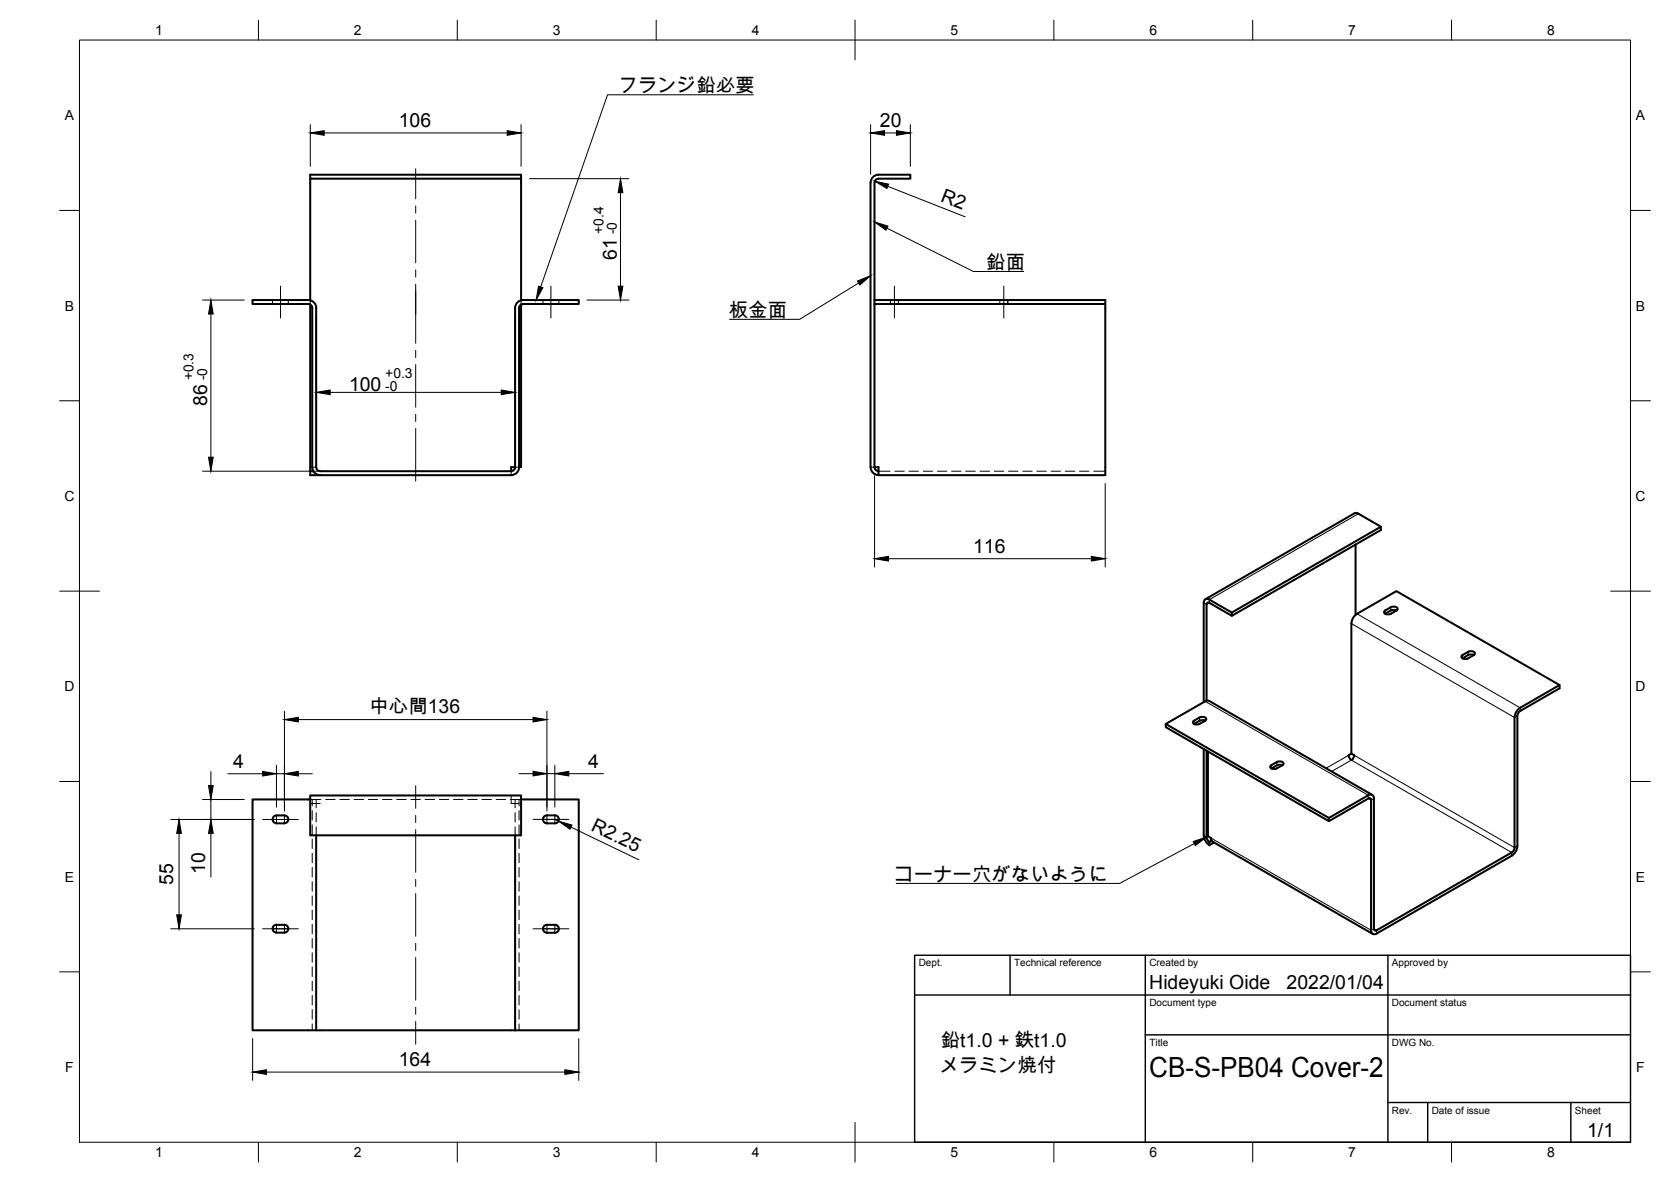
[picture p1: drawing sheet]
<svg xmlns="http://www.w3.org/2000/svg" width="420mm" height="297mm" viewBox="0 0 420 297" stroke-linecap="round" stroke-linejoin="round" font-family="sans-serif">
<g fill="none" stroke="#000" stroke-width=".51">
<path d="M78 44.9v30.6M131 44.9v-1h-53v1h53v30.6M78 76.5v41.9M78.5 77.4v40M78.5 77.4a1.01 1.01 0 0 0-1-1h-14v-1h14a2 2 0 0 1 2 2M79.5 77.4v40M129.5 77.4v40h-1v1h-48M129.5 77.4a2 2 0 0 1 2-2h14v1h-14a1.01 1.01 0 0 0-1 1M131 76.5v40.9h-.5v-40M219.9 75.4v-29.5a1.01 1.01 0 0 1 1-1h8v-1h-8a2 2 0 0 0-2 2v71.5M219.9 75.4h58v1h-58zM219.9 76.4v41h1v2h57v-43"/>
<path d="M78.5 117.4a2 2 0 0 0 2 2M78.8 118.4h-.8v1h50.5M79.5 117.4a1.01 1.01 0 0 0 1 1M129.5 117.4a1.01 1.01 0 0 1-1 1M130.5 117.4a2 2 0 0 1-2 2M218.9 117.4a2 2 0 0 0 2 2M219.9 117.4a1.01 1.01 0 0 0 1 1M340.8 136.8v17.7M347.2 132.4l-37.5 21.5M303.1 150.6l37.5-21.6 .4-.1 .6 .2 5.6 3.3v.8l-37.5 21.6M304.1 150.7l5.6 3.2v.9l-5.6-3.3M304.1 150.7a.86 .86 0 0 0-1-.1 .86 .86 0 0 0-.4 .9v24.9"/>
<path d="M304.1 151.5l-.5-.1-.2 .5v24.2M339.8 156.7v32.7M339.8 156.7l.4-1.4 .8-1 10.1-5.7 41 23.6v.8l-9.9 5.7-.6 .8-.1 33.1M351.1 153.4l-1.4 .8-.7 .2a.73 .73 0 0 1-.9-.8l.2-.2M351.1 153.4l-.3-.1a2.85 2.85 0 0 0-2.5 .9M351.1 153.4l.3-.4a1.2 1.2 0 0 0-1.7-.4l-1.4 .8M303 176.2l-9.9 5.7 41 23.7 10.4-5.9a.83 .83 0 0 1 1 1v32.7M303.4 176.1l-.4 .1M303.4 176.1h.6M304 176.1l41 23.7M370.6 164.6l-.4-.1a2.81 2.81 0 0 0-2.5 .9M370.6 164.6l-1.5 .8"/>
<path d="M370.6 164.6l.3-.4a1.2 1.2 0 0 0-1.8-.4l-1.4 .8-.2 .4a1.2 1.2 0 0 0 1.7 .4M382.2 177.9l-1 1-.4 1.4v32.7M392.1 172.2l-9.9 5.7M78 199.9h53v10h-53zM293.1 181.9v.8l41 23.7v-.8M301.6 180.3l-1.4 .8-.3 .4a1.18 1.18 0 0 0 1.7 .4l1.4-.8M301.6 181.1l-1.4 .8M301.6 180.3l.7-.2a.71 .71 0 0 1 .9 .8l-.2 .2M302.7 188.2v21.7l.4 1.4 1 1.1M302.7 181v.3M303 181.1l-.7-.1-.7 .1M303.4 188.6v21.7l.2 .7 .5 .6"/>
<path d="M303.7 188.9v21.2l.8 .5 .1 .7M321.1 192.3l-1.4 .8M321.1 191.5l-1.4 .8-.3 .4a1.18 1.18 0 0 0 1.6 .4l1.5-.8M321.1 191.5l.7-.2a.71 .71 0 0 1 .9 .8l-.2 .2M322.5 192.3l-.7-.1-.7 .1M339.1 189.8l.2 .7 .5 .5 .5-.5 .2-.7M339.1 189.8l.7-.4 .7 .4M69.5 206.9h2M71.5 204.9h-2a.98 .98 0 0 0-1 1 .98 .98 0 0 0 1 1M71.5 204.9a.98 .98 0 0 1 1 1 .98 .98 0 0 1-1 1M78 200.9h-14.5v58h66M79.5 209.9v49"/>
<path d="M129.5 209.9v49M131 200.9h14.5v58h-16M139.5 204.9h-2a1.01 1.01 0 0 0-1 1 1.01 1.01 0 0 0 1 1h2M139.5 204.9a1.01 1.01 0 0 1 1 1 1.01 1.01 0 0 1-1 1M304.6 211.3l-.5 .3v.8l1.2-.7M304.6 211.3l40.6 23.4M344.7 201.1v32.7M344.8 201.1l-.2-.5-.5 .1-10 5.7M380.8 213l-.2 .7-.5 .5-33.9 19.6h-.5l-.2-.4M381.5 212.6l-.4 1.4-1 1-33.9 19.6a.86 .86 0 0 1-1 .1 .86 .86 0 0 1-.4-.9M69.5 234.4h2M71.5 232.4h-2a.98 .98 0 0 0-1 1 .98 .98 0 0 0 1 1"/>
<path d="M71.5 232.4a.98 .98 0 0 1 1 1 .98 .98 0 0 1-1 1M139.5 232.4h-2a1.01 1.01 0 0 0-1 1 1.01 1.01 0 0 0 1 1h2M139.5 232.4a1.01 1.01 0 0 1 1 1 1.01 1.01 0 0 1-1 1"/>
</g>
<g fill="none" stroke="#000" stroke-width=".25">
<path d="M68.5 75.4v1M72.5 75.4v1M78 75.5v1M131 75.5v1M136.5 75.4v1M140.5 75.4v1M223.9 75.4v1M225.9 75.4v1M251.4 75.4v1M253.4 75.4v1M78.5 117.4h1M78.8 118.4h1.7"/>
<path d="M128.5 118.4v1M129.5 117.4h1M218.9 117.4h1M220.9 118.4h2.9M225 118.4h2.4M228.6 118.4h2.3M232.1 118.4h2.4M235.7 118.4h2.4M239.3 118.4h2.4M242.8 118.4h2.4M246.4 118.4h2.4M250 118.4h2.4"/>
<path d="M253.6 118.4h2.3M257.2 118.4h2.3M260.7 118.4h2.4M264.3 118.4h2.4M267.9 118.4h2.4M271.4 118.4h2.4M275 118.4h2.9M128.5 199.9v2h2M78 201.9h2.5M78 200.9h2.7M78.5 200.9v1.6M78.5 203.7v2.4"/>
<path d="M78.5 207.3v2.4M78.5 210.8v2.4M78.5 214.4v2.4M78.5 218v2.4M79.5 200.9v2.1M79.5 204.2v2.4M79.5 207.8v2.1M81.9 200.9h2.4M85.4 200.9h2.4M89 200.9h2.4M92.6 200.9h2.4M96.2 200.9h2.4"/>
<path d="M99.7 200.9h2.4M103.3 200.9h2.4M106.9 200.9h2.4M110.5 200.9h2.3M114 200.9h2.4M117.6 200.9h2.4M121.2 200.9h2.4M124.8 200.9h2.3M128.3 200.9h2.7M129.5 200.9v2.1M129.5 204.2v2.4M129.5 207.8v2.1"/>
<path d="M130.5 200.9v1.6M130.5 203.7v2.4M130.5 207.3v2.4M130.5 210.8v2.4M130.5 214.4v2.4M130.5 218v2.4M78.5 221.6v2.4M78.5 225.2v2.3M78.5 228.7v2.4M78.5 232.3v2.4M78.5 235.9v2.3M78.5 239.4v2.4"/>
<path d="M130.5 221.6v2.4M130.5 225.2v2.3M130.5 228.7v2.4M130.5 232.3v2.4M130.5 235.9v2.3M130.5 239.4v2.4M78.5 243v2.4M78.5 246.6v2.4M78.5 250.2v2.3M78.5 253.7v2.4M78.5 257.3v1.6M130.5 243v2.4"/>
<path d="M130.5 246.6v2.4M130.5 250.2v2.3M130.5 253.7v2.4M130.5 257.3v1.6"/>
</g>
<g fill="none" stroke="#000" stroke-width=".25">
<path d="M341.6 129.1l-37.5 21.6v.8l-.7 .4-.7-.4M339.8 156.7l41 23.6 .7-.4M341.2 154.2l41 23.7v.8M348.3 153.4v.8M349.7 152.6v.8M303 176.2l41 23.6v.9l.7 .4 .8-.4M367.7 164.6v.8M369.1 163.8v.8M300.2 181.1v.8M301.6 180.3v.8M319.6 192.3v.8M321.1 191.5v.8"/>
<path d="M334.8 193.9l5-2.9 40.3 23.2v.9M339.1 189.8l-5.7 3.3M340.5 189.8l40.3 23.2 .7-.4M302.7 210l.7 .4 .3-.3M304.4 210.6l40.3 23.2 .8-.4 .7 .4v.8"/>
</g>
<!-- layer: Border -->
<g fill="none" stroke="#000" stroke-width=".25">
<path d="M20 10.1h390v276.9h-390zM65 5.1v5M115 5.1v5M165 5.1v5M215 5.1v10M265 5.1v5M315 5.1v5M365 5.1v5M15 52.9h5M410 52.9h5M15 100.7h5M410 100.7h5"/>
<path d="M15 148.6h10M405 148.6h10M15 196.4h5M410 196.4h5M15 244.2h5M410 244.2h5M65 287v5M115 287v5M165 287v5M215 282.1v9.9M265 287v5M315 287v5"/>
<path d="M365 287v5"/>
</g>
<!-- layer: TitleBlock -->
<path d="M230 250h180M230 240.1h180v46.9h-180zM254 240.1v9.9M288 240.1v46.9M349 240.1v46.9M288 260.1h122M349 277.1h61M359 277.1v9.9M395 277.1v9.9" fill="none" stroke="#000" stroke-width=".36"/>
<!-- layer: Dimensions -->
<g fill="none" stroke="#000" stroke-width=".25">
<path d="M78 31.3v10.5M81.5 33.4h46M131 31.3v10.5M218.9 31.3v12.5M222.4 33.4h3M228.9 31.3v10.5M133.1 44.9h25M156 48.4v23.5M223.2 46.8l19.5 7.7M50.9 75.4h10.5M53 78.9v36M79.5 79.5v21.2"/>
<path d="M129.5 79.5v21.2M147.6 75.4h10.5M83 98.6h43M50.9 118.4h27.5M219.9 119.5v23M277.9 121.5v21M223.4 140.4h51M71.5 178.7v25.1M137.5 178.7v25.1M53 193.9v3.5M57.3 194.4h8.7M69.5 194.4h2"/>
<path d="M69.5 192.3v10.5M75 194.4h3.5M75 180.8h59M130.5 194.4h3.5M137.5 194.4h2M139.5 192.3v10.5M143 194.4h8.7M42.9 205.9h21M45 209.4v20.5M50.9 200.9h10.5M53 200.9v5M53 209.4v11"/>
<path d="M139.5 205.9l.9 .5M143.6 207.9l17 8.2M42.9 233.4h21M63.5 261v10.5M67 269.4h75M145.5 261v10.5"/>
</g>
<g fill="#000" stroke="#000" stroke-width=".25">
<path d="M78 33.4l3.5-.6v1.2zM127.5 32.8l3.5 .6-3.5 .6zM218.9 33.4l3.5-.6v1.2zM225.4 32.8l3.5 .6-3.5 .6zM156 44.9l.6 3.5h-1.2zM220 45.5l3.4 .8-.4 1.1zM53 75.4l.6 3.5h-1.2zM155.4 71.9h1.2l-.6 3.5zM79.5 98.6l3.5-.6v1.2zM126 98l3.5 .6-3.5 .6zM52.4 114.9h1.2l-.6 3.5zM219.9 140.4l3.5-.6v1.2z"/>
<path d="M274.4 139.8l3.5 .6-3.5 .6zM52.4 197.4h1.2l-.6 3.5zM66 193.9l3.5 .5-3.5 .6zM71.5 194.4l3.5-.5v1.1zM71.5 180.8l3.5-.5v1.1zM134 193.8l3.5 .6-3.5 .6zM134 180.3l3.5 .5-3.5 .6zM139.5 194.4l3.5-.6v1.2zM45 205.9l.6 3.5h-1.2zM53 205.9l.6 3.5h-1.2zM140.4 206.4l3.4 .9-.5 1.1zM44.4 229.9h1.2l-.6 3.5z"/>
<path d="M63.5 269.4l3.5-.6v1.2zM142 268.8l3.5 .6-3.5 .6z"/>
</g>
<!-- layer: Annotations -->
<path d="M219.9 55.8l3.4 1-.5 1.1zM135.4 71.9l1.1 .4-1.7 3.1zM215.6 70.6l3.3-1.3-2.7 2.3zM300 211.5l3.4-1.2-2.8 2.2z" fill="#000" stroke="#000" stroke-width=".25"/>
<path d="M189.4 23.8h-36.6l-16.8 48.3M223 57.3l21.8 10.9h12.6M215.9 71.1l-14.8 9.1h-17.7M300.3 212l-18.8 10h-56.2" fill="none" stroke="#000" stroke-width=".25"/>
<!-- layer: Center Lines -->
<g fill="none" stroke="#000" stroke-width=".25">
<path d="M104.5 42.4v7.6M104.5 51.8v1.7M104.5 55.3v10.7M70.5 71.9v8M104.5 67.8v1.8M104.5 71.4v14.9M138.5 71.9v8M224.9 71.9v8M252.4 71.9v8M104.5 88v1.8M104.5 91.6v10.7M104.5 104.1v1.8"/>
<path d="M104.5 107.7v13.2M104.5 197.4v5.7M66 205.9h9M69.5 205v1.8M71.5 205v1.8M104.5 204.9v1.8M104.5 208.5v10.7M134 205.9h9M137.5 205v1.8M139.5 205v1.8M66 233.4h9M69.5 232.5v1.8"/>
<path d="M71.5 232.5v1.8M104.5 221v1.8M104.5 224.6v10.7M104.5 237.1v1.8M134 233.4h9M137.5 232.5v1.8M139.5 232.5v1.8M104.5 240.6v10.7M104.5 253.1v1.8M104.5 256.7v5.7"/>
</g>
<text font-size="7" x="289" y="270.6">CB-S-PB04 Cover-2</text>
<g font-size="4.9">
<text x="155.5" y="23.1">フランジ鉛必要</text>
<text x="100.3" y="31.9">106</text>
<text x="221.2" y="31.9">20</text>
<text x="236.3" y="50.5" transform="rotate(22 236.3 50.5)">R2</text>
<text x="155.1" y="65.3" transform="rotate(-90 155.1 65.3)">61</text>
<text x="248" y="67.5">鉛面</text>
<text x="183.3" y="79.6">板金面</text>
<text x="87.8" y="98.3">100</text>
<text x="52.1" y="102" transform="rotate(-90 52.1 102)">86</text>
<text x="244.7" y="138.9">116</text>
<text x="92.9" y="179.1">中心間136</text>
<text x="58.6" y="193">4</text>
<text x="147.8" y="193">4</text>
<text x="148.4" y="208.6" transform="rotate(26 148.4 208.6)">R2.25</text>
<text x="51.6" y="219.5" transform="rotate(-90 51.6 219.5)">10</text>
<text x="224.9" y="221.3">コーナー穴がないように</text>
<text x="43.6" y="222.4" transform="rotate(-90 43.6 222.4)">55</text>
<text x="289" y="248.5">Hideyuki Oide</text>
<text x="323.5" y="248.5">2022/01/04</text>
<text x="236.5" y="263">鉛t1.0 + 鉄t1.0</text>
<text x="100.3" y="268">164</text>
<text x="236.3" y="269.5">メラミン焼付</text>
<text x="399.1" y="285.7">1/1</text>
</g>
<g font-size="3.5">
<text x="39" y="8.8">1</text>
<text x="89" y="8.8">2</text>
<text x="139" y="8.8">3</text>
<text x="189" y="8.8">4</text>
<text x="239" y="8.8">5</text>
<text x="289" y="8.8">6</text>
<text x="339" y="8.8">7</text>
<text x="389" y="8.8">8</text>
<text x="16.3" y="30.2">A</text>
<text x="411.3" y="30.2">A</text>
<text x="151.7" y="58.9" transform="rotate(-90 151.7 58.9)">+0.4</text>
<text x="155.1" y="58.9" transform="rotate(-90 155.1 58.9)">-0</text>
<text x="16.3" y="78">B</text>
<text x="411.3" y="78">B</text>
<text x="48.7" y="95.6" transform="rotate(-90 48.7 95.6)">+0.3</text>
<text x="52.1" y="95.6" transform="rotate(-90 52.1 95.6)">-0</text>
<text x="96.9" y="94.9">+0.3</text>
<text x="96.9" y="98.3">-0</text>
<text x="16.2" y="125.9">C</text>
<text x="411.2" y="125.9">C</text>
<text x="16.2" y="173.7">D</text>
<text x="411.2" y="173.7">D</text>
<text x="16.3" y="221.6">E</text>
<text x="411.3" y="221.6">E</text>
<text x="16.4" y="269.4">F</text>
<text x="411.4" y="269.4">F</text>
<text x="39" y="290.8">1</text>
<text x="89" y="290.8">2</text>
<text x="139" y="290.8">3</text>
<text x="189" y="290.8">4</text>
<text x="239" y="290.8">5</text>
<text x="289" y="290.8">6</text>
<text x="339" y="290.8">7</text>
<text x="389" y="290.8">8</text>
</g>
<g font-size="2.5">
<text x="231" y="242.9">Dept.</text>
<text x="255" y="242.9">Technical reference</text>
<text x="289" y="242.9">Created by</text>
<text x="350" y="242.9">Approved by</text>
<text x="289" y="252.8">Document type</text>
<text x="350" y="252.8">Document status</text>
<text x="289" y="262.9">Title</text>
<text x="350" y="262.9">DWG No.</text>
<text x="350" y="279.9">Rev.</text>
<text x="360" y="279.9">Date of issue</text>
<text x="396" y="279.9">Sheet</text>
</g>
</svg>
